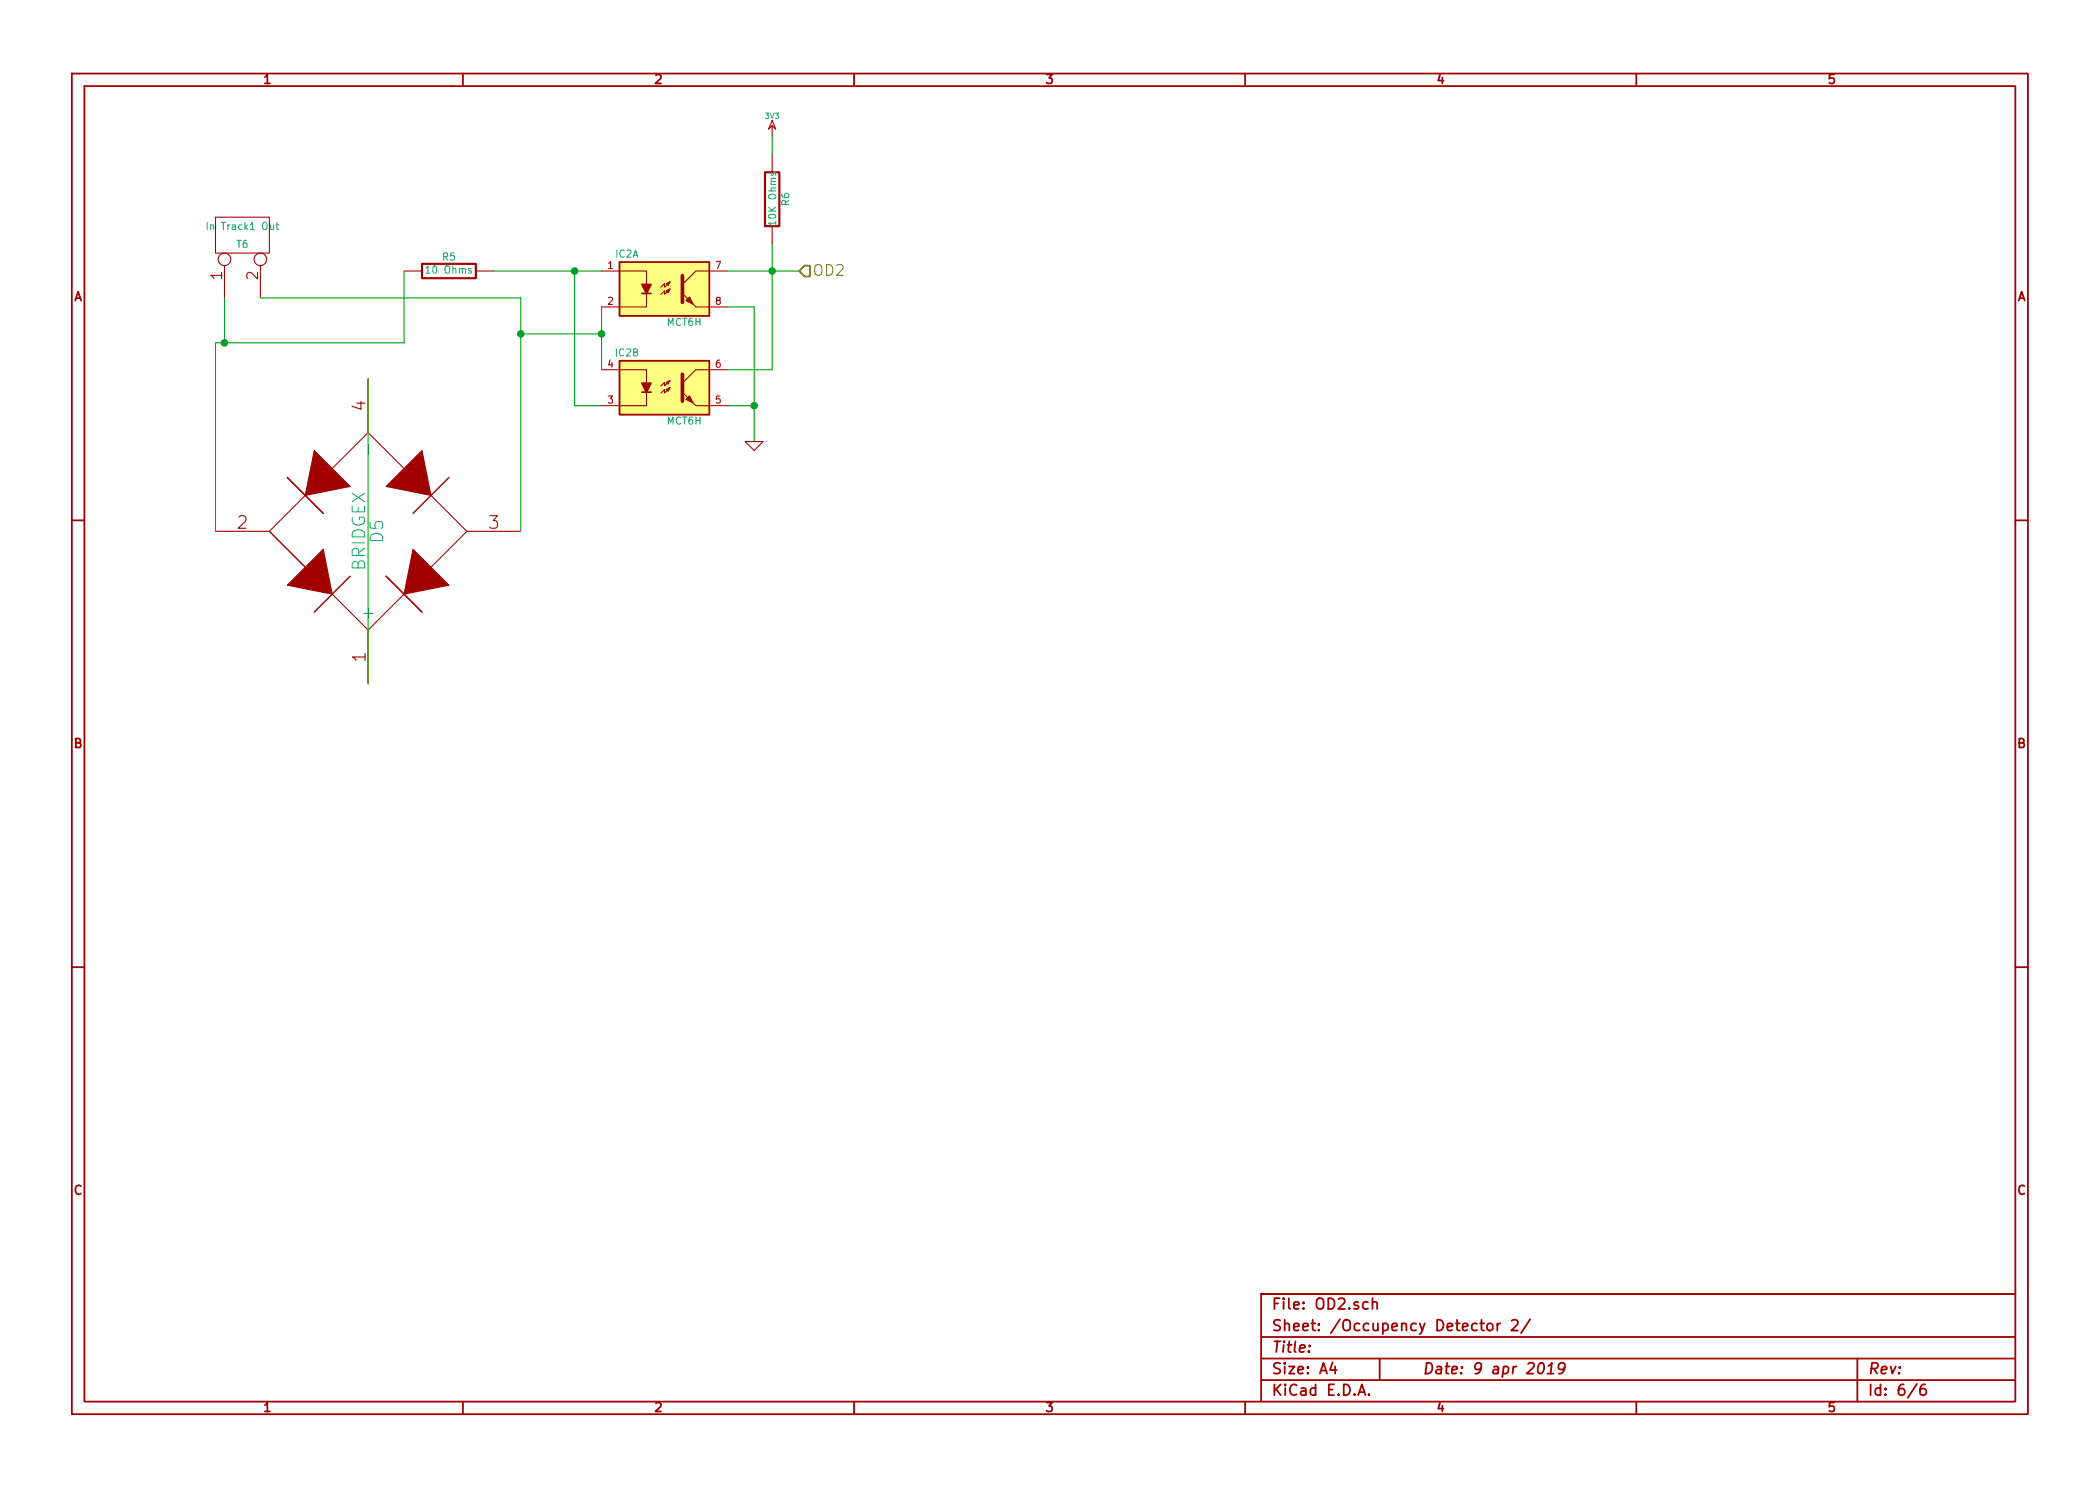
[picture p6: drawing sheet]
EESchema Schematic File Version 2
LIBS:power
LIBS:device
LIBS:transistors
LIBS:conn
LIBS:linear
LIBS:regul
LIBS:74xx
LIBS:cmos4000
LIBS:adc-dac
LIBS:memory
LIBS:xilinx
LIBS:special
LIBS:microcontrollers
LIBS:dsp
LIBS:microchip
LIBS:analog_switches
LIBS:motorola
LIBS:texas
LIBS:intel
LIBS:audio
LIBS:interface
LIBS:digital-audio
LIBS:philips
LIBS:display
LIBS:cypress
LIBS:siliconi
LIBS:opto
LIBS:atmel
LIBS:contrib
LIBS:valves
LIBS:esp32_devboards
LIBS:smalljumper
LIBS:sn65hvd233-ht
LIBS:lm2574n-5
LIBS:MCP23xxx
LIBS:tbd62x83a
LIBS:tc442x
LIBS:mct6h
LIBS:bridge
LIBS:ESP32-HalfSiding-cache
EELAYER 27 0
EELAYER END
$Descr A4 11693 8268
encoding utf-8
Sheet 5 6
Title ""
Date "9 apr 2019"
Rev ""
Comp ""
Comment1 ""
Comment2 ""
Comment3 ""
Comment4 ""
$EndDescr
$Comp
L CONN_2 T?
U 1 1
P 1350 1300
AR Path="/5C70A8FB/5C8316FA" Ref="T?"  Part="1" 
AR Path="/5CA368DE/5C8316FA" Ref="T6"  Part="1" 
F 0 "T6" V 1300 1300 40  0000 C CNN
F 1 "In Track1 Out" V 1400 1300 40  0000 C CNN
F 2 "~" H 1350 1300 60  0000 C CNN
F 3 "~" H 1350 1300 60  0000 C CNN
	1    1350 1300
	0    -1   -1   0   
$EndComp
$Comp
L R R?
U 1 1
P 2500 1500
AR Path="/5C70A8FB/5CA369C5" Ref="R?"  Part="1" 
AR Path="/5CA368DE/5CA369C5" Ref="R5"  Part="1" 
F 0 "R5" V 2580 1500 40  0000 C CNN
F 1 "10 Ohms" V 2507 1501 40  0000 C CNN
F 2 "~" V 2430 1500 30  0000 C CNN
F 3 "~" H 2500 1500 30  0000 C CNN
	1    2500 1500
	0    -1   -1   0   
$EndComp
$Comp
L MCT6H IC?
U 1 1
P 3700 1600
AR Path="/5C70A8FB/5CA369C6" Ref="IC?"  Part="1" 
AR Path="/5CA368DE/5CA369C6" Ref="IC2"  Part="1" 
F 0 "IC2" H 3490 1790 40  0000 C CNN
F 1 "MCT6H" H 3810 1410 40  0000 C CNN
F 2 "DIP-8__300" H 3540 1420 30  0001 C CIN
F 3 "~" H 3700 1600 60  0000 C CNN
	1    3700 1600
	1    0    0    -1  
$EndComp
$Comp
L MCT6H IC?
U 2 1
P 3700 2150
AR Path="/5C70A8FB/5CA369C7" Ref="IC?"  Part="2" 
AR Path="/5CA368DE/5CA369C7" Ref="IC2"  Part="2" 
F 0 "IC2" H 3490 2340 40  0000 C CNN
F 1 "MCT6H" H 3810 1960 40  0000 C CNN
F 2 "DIP-8__300" H 3540 1970 30  0001 C CIN
F 3 "~" H 3700 2150 60  0000 C CNN
	2    3700 2150
	1    0    0    -1  
$EndComp
$Comp
L R R?
U 1 1
P 4300 1100
AR Path="/5C70A8FB/5CA369C8" Ref="R?"  Part="1" 
AR Path="/5CA368DE/5CA369C8" Ref="R6"  Part="1" 
F 0 "R6" V 4380 1100 40  0000 C CNN
F 1 "10K Ohms" V 4307 1101 40  0000 C CNN
F 2 "~" V 4230 1100 30  0000 C CNN
F 3 "~" H 4300 1100 30  0000 C CNN
	1    4300 1100
	1    0    0    -1  
$EndComp
Wire Wire Line
	2250 1900 2250 1500
Wire Wire Line
	1200 1900 2250 1900
Wire Wire Line
	1250 1900 1250 1650
$Comp
L BRIDGEX D?
U 1 1
P 2050 2950
AR Path="/5C70A8FB/5CA369C4" Ref="D?"  Part="1" 
AR Path="/5CA368DE/5CA369C4" Ref="D5"  Part="1" 
F 0 "D5" H 2050 3000 70  0000 C CNN
F 1 "BRIDGEX" H 2050 2900 70  0000 C CNN
F 2 "~" H 2050 2950 60  0000 C CNN
F 3 "~" H 2050 2950 60  0000 C CNN
	1    2050 2950
	0    1    1    0   
$EndComp
Wire Wire Line
	2050 2100 2050 3800
Wire Wire Line
	1200 1900 1200 2950
Connection ~ 1250 1900
Wire Wire Line
	1450 1650 2900 1650
Wire Wire Line
	2900 1650 2900 2950
Wire Wire Line
	3350 1700 3350 2050
Wire Wire Line
	2750 1500 3350 1500
Wire Wire Line
	3200 1500 3200 2250
Wire Wire Line
	3200 2250 3350 2250
Wire Wire Line
	4300 2050 4050 2050
Wire Wire Line
	4300 1350 4300 2050
Wire Wire Line
	4050 1500 4450 1500
Wire Wire Line
	4050 1700 4200 1700
Wire Wire Line
	4200 1700 4200 2450
Wire Wire Line
	4200 2250 4050 2250
Connection ~ 3200 1500
Wire Wire Line
	3350 1850 2900 1850
Connection ~ 2900 1850
Connection ~ 3350 1850
Connection ~ 4300 1500
$Comp
L 3V3 #PWR?
U 1 1
P 4300 750
AR Path="/5C70AEE5/5CA369C9" Ref="#PWR?"  Part="1" 
AR Path="/5CA368DE/5CA369C9" Ref="#PWR035"  Part="1" 
F 0 "#PWR035" H 4300 710 30  0001 C CNN
F 1 "3V3" H 4300 860 30  0000 C CNN
F 2 "" H 4300 750 60  0000 C CNN
F 3 "" H 4300 750 60  0000 C CNN
	1    4300 750 
	1    0    0    -1  
$EndComp
Wire Wire Line
	4300 750  4300 850 
$Comp
L GND #PWR?
U 1 1
P 4200 2450
AR Path="/5C70AEE5/5CA369CA" Ref="#PWR?"  Part="1" 
AR Path="/5CA368DE/5CA369CA" Ref="#PWR036"  Part="1" 
F 0 "#PWR036" H 4200 2450 30  0001 C CNN
F 1 "GND" H 4200 2380 30  0001 C CNN
F 2 "" H 4200 2450 60  0000 C CNN
F 3 "" H 4200 2450 60  0000 C CNN
	1    4200 2450
	1    0    0    -1  
$EndComp
Connection ~ 4200 2250
Text HLabel 4450 1500 2    60   Input ~ 0
OD2
$EndSCHEMATC
